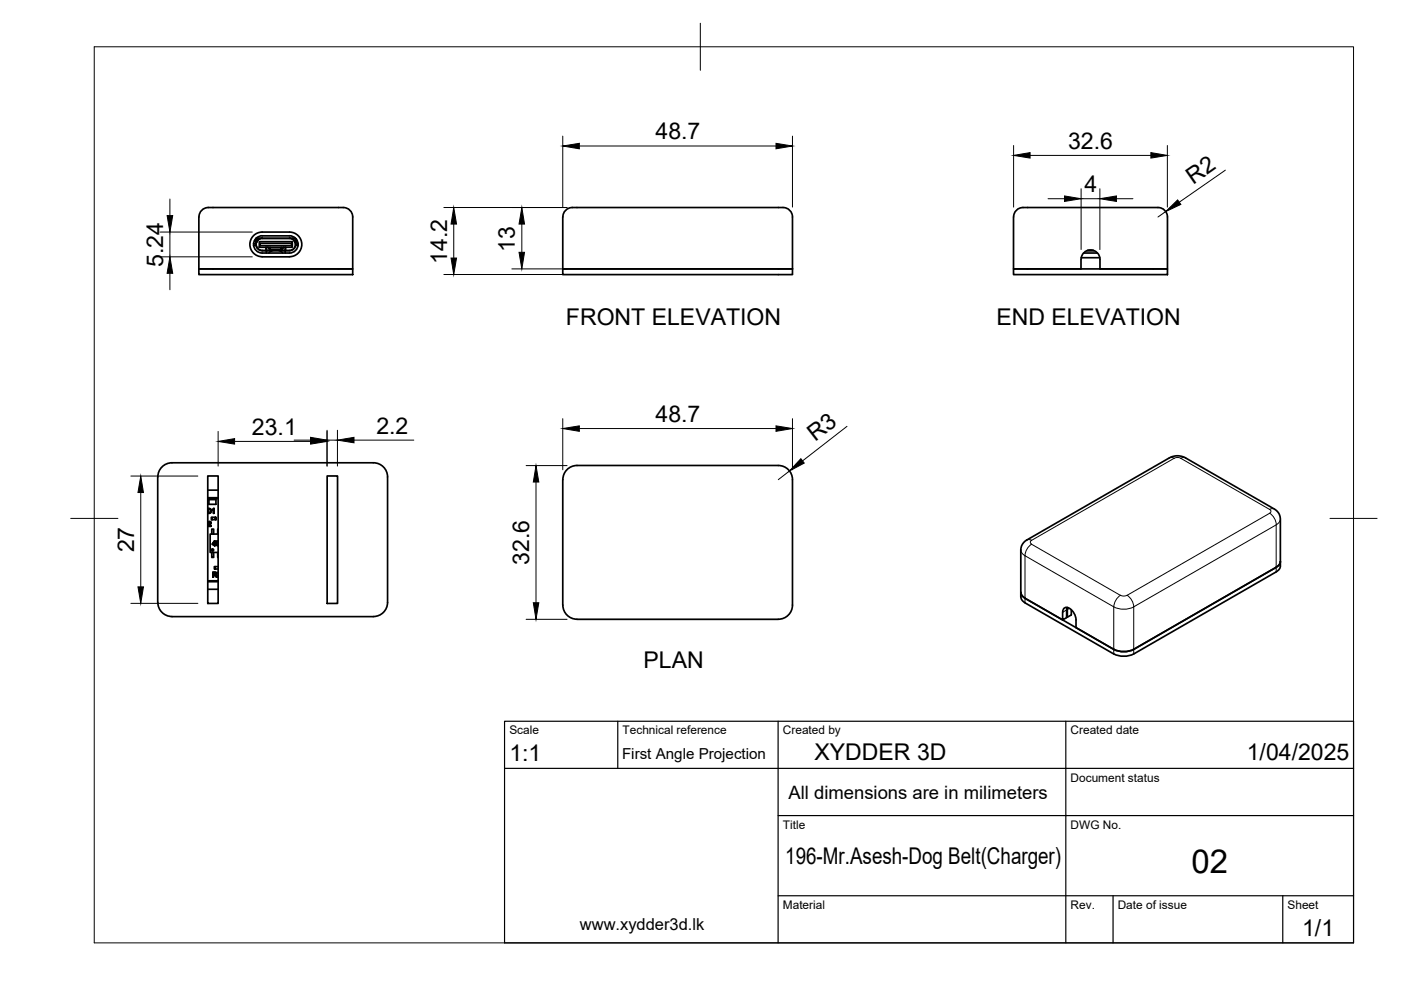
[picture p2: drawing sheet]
<svg xmlns="http://www.w3.org/2000/svg" width="297mm" height="210mm" viewBox="0 0 297 210" stroke-linecap="round" stroke-linejoin="round" font-family="sans-serif">
<!-- layer: Visible -->
<g fill="none" stroke="#000" stroke-width=".36">
<path d="M42.2 57h32.6v1.2h-32.6zM44.2 44h27.8a2.53 2.53 0 0 1 2.7 1.5l.1 11.5h-32.6v-11M44.2 44a2 2 0 0 0-2 2M53.8 51.6l.5 .1M53.8 52h.5M54 51l.3 .5M54 49.8l1-.5 .6-.1h5.8a2.62 2.62 0 0 1 2.6 2.6 2.62 2.62 0 0 1-2.6 2.7l-5.8-.1a2.61 2.61 0 0 1-2.5-1.7 2.61 2.61 0 0 1 .9-2.9zM54.2 50.6l.1 1.2M54.3 50.5l.8-.4 .5-.1h5.8a1.83 1.83 0 0 1 1.8 1.8 1.83 1.83 0 0 1-1.8 1.9h-5.8a1.83 1.83 0 0 1-1.7-1.2 1.83 1.83 0 0 1 .4-2zM54.3 50.5h8.3M54.6 51l-.2 .3M54.8 50.8l.8-.3a1.3 1.3 0 0 0-1.3 1.3 1.3 1.3 0 0 0 1.3 1.3h5.8a1.28 1.28 0 0 0 1.3-1.3 1.28 1.28 0 0 0-1.3-1.3 1.3 1.3 0 0 1 1.3 1.3 1.3 1.3 0 0 1-1.3 1.3h-5.8a1.32 1.32 0 0 1-1.3-.9 1.32 1.32 0 0 1 .5-1.4z"/>
<path d="M54.9 50.5l-.2 .4M55 51.2h7v1.2h-7zM55.1 51.6h6.7v.5h-6.7zM55.6 50.6h5.8M56.4 52.4v.7M56.5 52.4v1.3M56.6 53.1h1M56.7 52.4l.8 .7M57.3 52.4v.4h2.4v-.4M57.7 53.1l-.7 .5M57.8 53.1h1.3M59.2 53.1l.7 .5"/>
<path d="M59.3 53.1h1M60.2 52.4l-.7 .7M60.5 52.4v1.3M60.6 52.4v.7M62.1 50.5l.2 .4M62.4 51l.1 .3M62.7 50.5v1v-.9M62.7 52h.5M63 51l-.3 .5v.3M63.2 51.6v.2h-.5M119.3 57h48.7v1.2h-48.7zM119.9 44.6a3.2 3.2 0 0 1 2.4-.6h43a2.53 2.53 0 0 1 2.6 1.5l.1 11.5h-48.7v-11l.1-.5z"/>
<path d="M214.9 57h32.6v1.2h-32.6zM215.5 44.6a3.2 3.2 0 0 1 2.4-.6h26.9a2.53 2.53 0 0 1 2.7 1.5v11.5h-14.3a3.6 3.6 0 0 0-.6-3.4 2 2 0 0 0-2.2-.5 2 2 0 0 0-1.2 1.9v2h-14.3v-11l.3-1zM229.2 54.6h4M229.7 53.7h3M230.5 53.1h1.4M230.6 53.1h1.2M44 107.8a.54 .54 0 0 1 .8 .5 .54 .54 0 0 1-.8 .5M44 105.9h.3v1h-.3M44 100.9h2.2v27h-2.2zM44 105.7h2.2M44 105.5h2.2M44 103.9h2.2"/>
<path d="M44.1 107.9a.41 .41 0 0 1 .6 .4 .41 .41 0 0 1-.6 .4zM44.2 110.7a.31 .31 0 0 1 .5-.1 .31 .31 0 0 1-.1 .5l-.3 .4h.4v.1h-.6l.5-.6a.19 .19 0 0 0-.1-.3 .19 .19 0 0 0-.3 .2h-.1zM44.3 105.9h1.5v1h-1.5M44.8 109.7h.2v.5h-.2zM44.9 113.2v-1h.4v1M44.9 117.1v1.1h.4v-1.1M45 109.7h.7v.5h-.7zM45 108.1l.4-.3v1h-.1v-.8l-.3 .2zM45.5 114.9v.4h-.4zM45.5 114.7l.1 .6h.1l-.1 .4h-.1v-.3h-.5zM45.7 109.7h.1v.5h-.1zM45.9 114.8l.3-.1a.5 .5 0 0 0-.4 .5 .5 .5 0 0 0 .4 .5 .56 .56 0 0 1-.3-.9z"/>
<path d="M46 114.8v.6l.1 .2h.1a.42 .42 0 0 1-.2-.4 .42 .42 0 0 1 .2-.4zM46.2 117.1v1.1M46.2 113.2h-1.6v3.9h1.6M46.2 112.2v1M69.4 100.9h2.2v27h-2.2zM119.3 101.7v26.6M119.3 101.7a2.99 2.99 0 0 1 3-3h42.7a2.99 2.99 0 0 1 3 3M168 101.7v26.6M271.5 119.1v-9.1l-.2-.9-.5-.7-19.6-11.4-1.1-.3h-.9l-1.3 .4-30.7 17.7-.6 .9-.2 .8v10.1M271.5 119.1a1.82 1.82 0 0 1-.9 2.1M271.5 119a1.49 1.49 0 0 1-.9 1.3l-30.2 17.4M36.4 130.7h42.8"/>
<path d="M36.5 130.7a2.99 2.99 0 0 1-3-3l-.1-26.6a3 3 0 0 1 3.1-3h42.7a2.99 2.99 0 0 1 3 3v26.6a2.99 2.99 0 0 1-3 3M44 123.1h2.2M44 124.9h2.2M44 123.3h2.2M45.1 121.3l.7 .1a.27 .27 0 0 1 .1 .3 .27 .27 0 0 1-.2 .2l.3 .4h-.2l-.3-.4h-.2v.4h-.2zM45.3 121.4l.5 .2-.1 .1-.4 .1zM45.4 120.1h.2v.5h-.2zM46.1 122.1l.1-.1v.2l-.1-.1 .1 .2zM46.2 121.4l-.1 .2 .1-.1M46.2 120.1h-.6v.5h.6M119.3 128.3a2.99 2.99 0 0 0 3 3h42.7a3 3 0 0 0 3-3M216.5 125.6a1.49 1.49 0 0 0 .8 1.2l18.8 10.9"/>
<path d="M226.1 129.3v1.7l-.8 .4v-1.6a.95 .95 0 0 1 .7-1 .95 .95 0 0 1 1.1 .4l.8 1.3 .2 .9M226.2 128.8v.5M226.3 128.8v2.1l-.2-.1M227.1 129.3v1.1l-.8 .5M228.1 131.4v1.7M236.1 137.7a4.7 4.7 0 0 0 4.3 0M270.6 121.3l-30.2 17.3a4.8 4.8 0 0 1-4.3 .1l-18.8-10.9a1.49 1.49 0 0 1-.8-1.2"/>
<circle cx="45.1" cy="116.6" r=".24"/>
</g>
<!-- layer: Visible Narrow -->
<g fill="none" stroke="#000" stroke-width=".21">
<path d="M248 97.1l.4-.1 .6 .2M248.9 97.2a1.57 1.57 0 0 1 1.5 0M248.9 97.2l-30.2 17.4M250.3 97.2l18.9 10.8 .2 .2v.4l-30.4 17.6M251.3 97.1l-.4-.1-.5 .2M216.5 116.6a1.49 1.49 0 0 0 .8 1.2M217.3 117.8l18.8 10.9M217.3 117.8v10M217.7 114.5l.5-.1 .5 .2M218.7 115.4l18.9 10.8M218.7 114.5l-.3 .5 .3 .4-1 1-.4 1.4M269.2 108.8l1 1.1 .4 1.4a1.51 1.51 0 0 0 .9-1.3"/>
<path d="M270.2 107.9l-.5-.1-.5 .2M226.1 129.3l-.8 .5M226.7 129l-.4 .2M236.1 128.7v10M236.1 128.7a4.7 4.7 0 0 0 4.3 0M239 126.2l1 1.1 .4 1.4M239 126.2a1.57 1.57 0 0 1-1.4 0l-1 1.1-.4 1.4M240.4 128.7v10M270.6 121.3v-10l-30.2 17.4"/>
</g>
<!-- layer: BORDER -->
<path d="M20 9.9h267v190h-267zM148.5 4.9v10M15 109.9h10M282 109.9h10" fill="none" stroke="#000" stroke-width=".21"/>
<!-- layer: TITLEBLOCK -->
<path d="M107 152.9h180v47h-180zM131 152.9v10M165 152.9v47M226 152.9v47M107 162.9h180M165 172.9h122M165 189.9h122M236 189.9v10M272 189.9v10" fill="none" stroke="#000" stroke-width=".25"/>
<!-- layer: FD_Dimensions -->
<g fill="none" stroke="#000" stroke-width=".21">
<path d="M119.3 28.9v15M122.8 31h41.7M168 28.9v15M214.9 30.9v13M218.4 32.9h25.6M247.5 30.9v13M259.8 36.1l-9.8 6.8M33.9 49.2h19.6M33.9 54.5h19.6M36 42.2v3.5M36 49.2v5.3M36 57.9v3.5"/>
<path d="M94.1 44h26.1M94.1 58.2h26.1M96.2 47.5v7.2M108.5 57h11.7M110.6 47.5v6M222.2 42.1h3.5M229.2 40v12.9M229.2 42.1h4M233.2 40v12.9M236.7 42.1h3.5M247.1 44.9l-1.6 1.1M46.2 91.5v7.3"/>
<path d="M49.7 93.6h16.1M62.4 93.3h3.4M69.3 91.2v7.6M69.3 93.3h2.2M71.5 91.2v7.6M75.1 93.3h12.6M111.5 98.7h8.7M119.3 88.8v10.8M122.8 90.9h41.7M167.4 99.9l-2.4 1.8M168 88.8v10.8M179.6 90.4l-9.4 7.3"/>
<path d="M27.7 100.9h14.3M29.8 104.4v20M113.6 102.2v25.6M27.7 127.9h14.3M111.5 131.3h8.7"/>
</g>
<g fill="#000" stroke="#000" stroke-width=".21">
<path d="M119.3 31l3.5-.6v1.2zM164.5 30.4l3.5 .6-3.5 .6zM214.9 32.9l3.5-.5v1.1zM244 32.4l3.5 .5-3.5 .6zM35.4 45.7h1.2l-.6 3.5zM36 54.5l.6 3.4h-1.2zM96.2 44l.6 3.5h-1.2zM95.6 54.7h1.2l-.6 3.5zM110.6 44l.6 3.5h-1.2zM110 53.5h1.2l-.6 3.5zM225.7 41.5l3.5 .6-3.5 .6zM233.2 42.1l3.5-.6v1.2z"/>
<path d="M247.1 44.9l2.6-2.5 .7 .9zM46.2 93.6l3.5-.6v1.2zM65.8 92.7l3.5 .6-3.5 .6zM65.8 93l3.5 .6-3.5 .6zM71.5 93.3l3.6-.6v1.2zM119.3 90.9l3.5-.6v1.2zM164.5 90.3l3.5 .6-3.5 .6zM169.8 97.3l.7 .9-3.1 1.7zM29.8 100.9l.6 3.5h-1.1zM113.6 98.7l.6 3.5h-1.1zM29.3 124.4h1.1l-.6 3.5zM113.1 127.8h1.1l-.6 3.5z"/>
</g>
<text font-size="7" x="252.6" y="185.2">02</text>
<g font-size="4.9">
<text x="139" y="29.5">48.7</text>
<text x="226.5" y="31.5">32.6</text>
<text x="229.9" y="40.7">4</text>
<text x="252.9" y="39.2" transform="rotate(-35 252.9 39.2)">R2</text>
<text x="109.2" y="53.4" transform="rotate(-90 109.2 53.4)">13</text>
<text x="34.6" y="56.6" transform="rotate(-90 34.6 56.6)">5.24</text>
<text x="94.8" y="56" transform="rotate(-90 94.8 56)">14.2</text>
<text x="120" y="68.9">FRONT ELEVATION</text>
<text x="211.2" y="68.9">END ELEVATION</text>
<text x="139" y="89.4">48.7</text>
<text x="53.4" y="92.1">23.1</text>
<text x="79.8" y="91.9">2.2</text>
<text x="172.8" y="93.8" transform="rotate(-38 172.8 93.8)">R3</text>
<text x="28.4" y="117.1" transform="rotate(-90 28.4 117.1)">27</text>
<text x="112.2" y="119.8" transform="rotate(-90 112.2 119.8)">32.6</text>
<text x="136.4" y="141.7">PLAN</text>
<text x="108" y="161.4">1:1</text>
<text x="172.7" y="161.1">XYDDER 3D</text>
<text x="264.4" y="161.1">1/04/2025</text>
<text x="166.5" y="183.1">196-Mr.Asesh-Dog Belt(Charger)</text>
<text x="276.1" y="198.6">1/1</text>
</g>
<text font-size="3.9" x="167.2" y="169.4">All dimensions are in milimeters</text>
<text font-size="3.5" x="123" y="197.1">www.xydder3d.lk</text>
<text font-size="3.2" x="131.9" y="161">First Angle Projection</text>
<g font-size="2.5">
<text x="108" y="155.7">Scale</text>
<text x="132" y="155.7">Technical reference</text>
<text x="166" y="155.7">Created by</text>
<text x="227" y="155.7">Created date</text>
<text x="227" y="165.7">Document status</text>
<text x="166" y="175.7">Title</text>
<text x="227" y="175.7">DWG No.</text>
<text x="166" y="192.7">Material</text>
<text x="227" y="192.7">Rev.</text>
<text x="237" y="192.7">Date of issue</text>
<text x="273" y="192.7">Sheet</text>
</g>
</svg>
